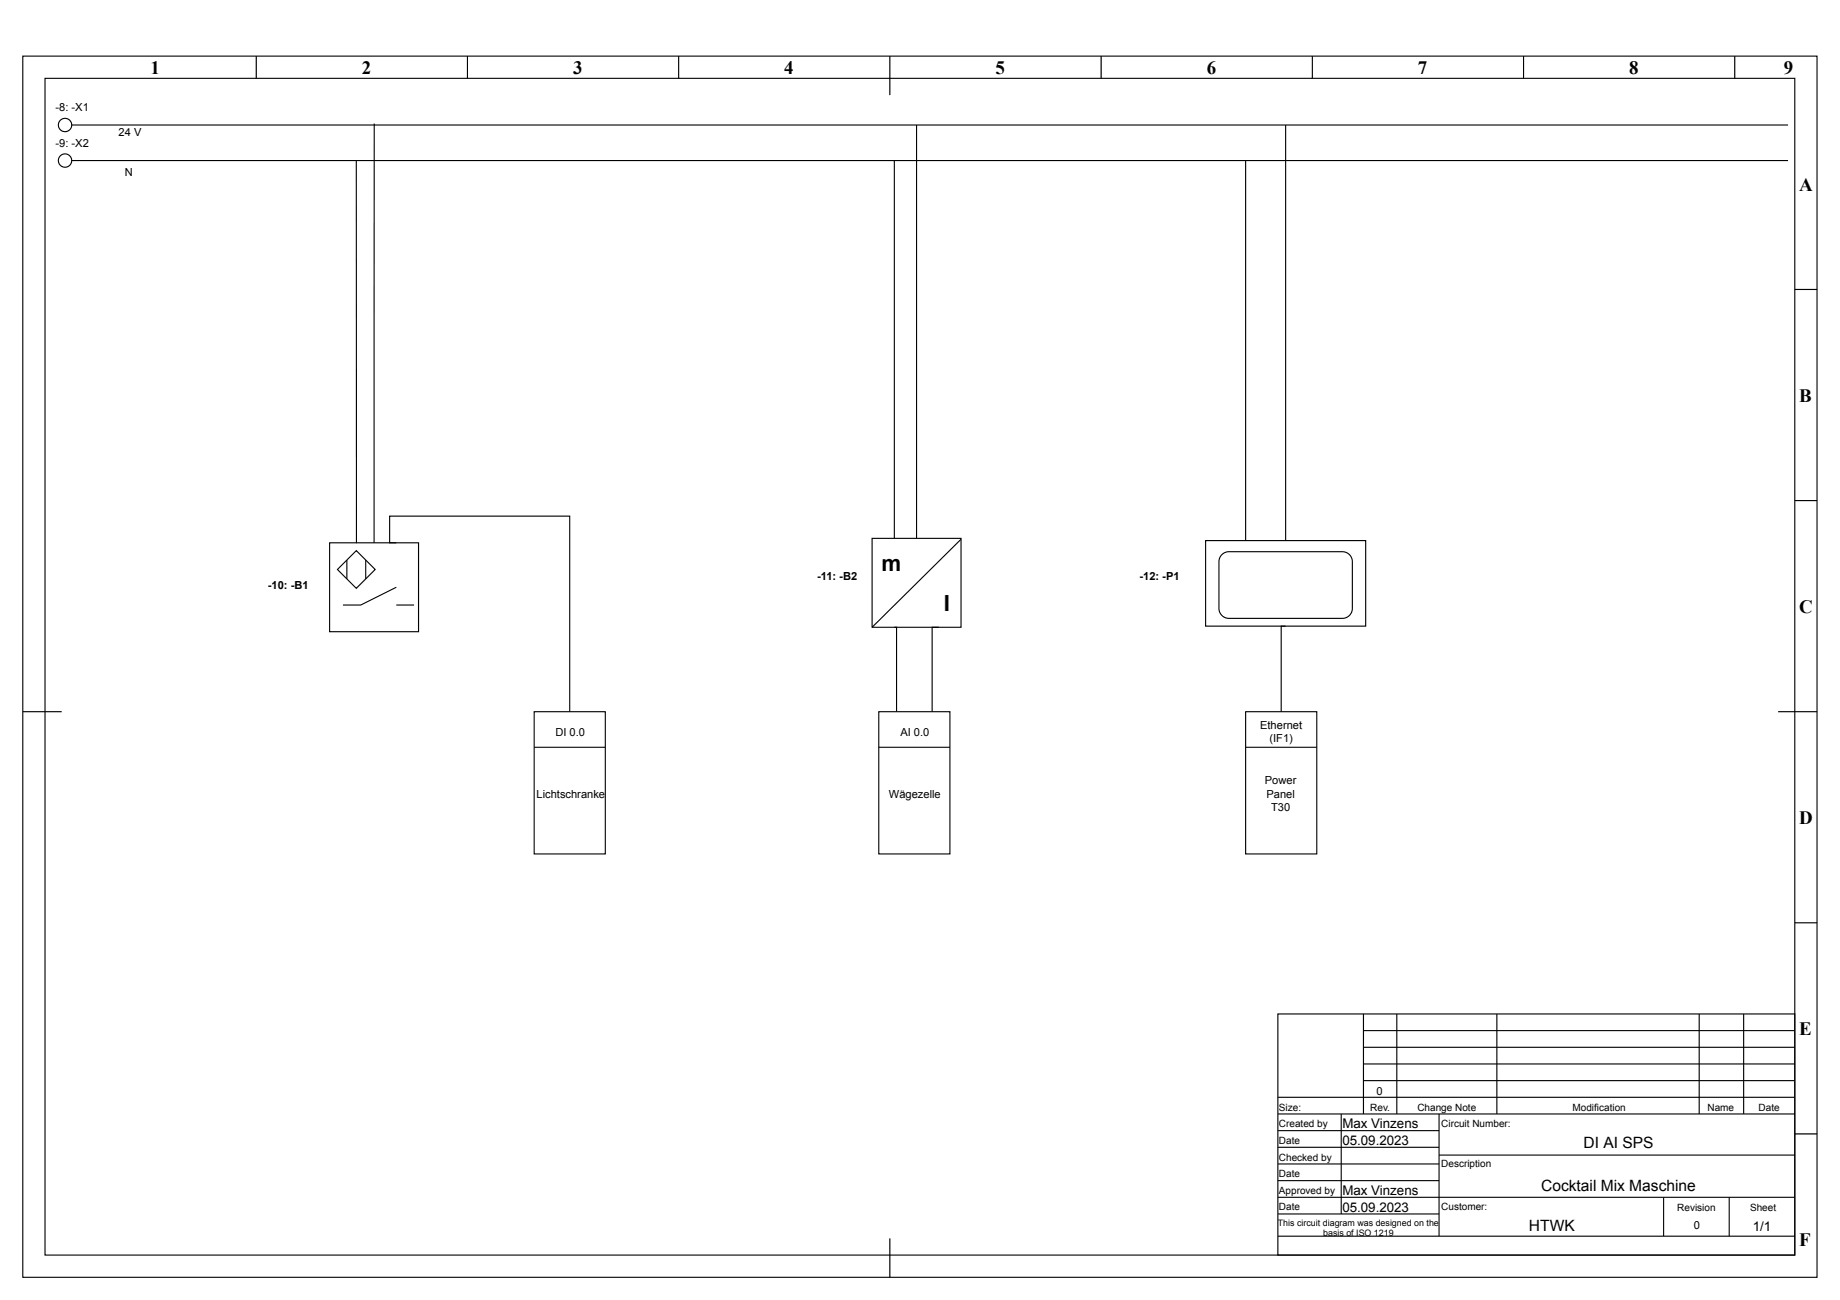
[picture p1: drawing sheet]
<svg xmlns="http://www.w3.org/2000/svg" width="420mm" height="297mm" viewBox="0 0 420 297" stroke-linecap="round" stroke-linejoin="round" font-family="sans-serif">
<g fill="none" stroke="#000" stroke-width=".25">
<path d="M5.2 12.8h409.8v279h-409.8zM10.3 17.9h399.6v268.8h-399.6zM58.5 12.8v5.1zM106.8 12.8v5.1zM155 12.8v5.1zM203.2 12.8v8.9zM251.5 12.8v5.1zM299.7 12.8v5.1zM347.9 12.8v5.1zM396.2 12.8v5.1zM16.4 28.6h391.9M16.4 36.7h391.9"/>
<path d="M81.4 36.7v87.4M85.5 28.2l-.1 95.8M204.2 36.7v86.3M209.3 28.6v94.4M284.5 36.7v86.8M293.6 28.6v94.9M409.9 66.1h5.1zM409.9 114.4h5.1zM75.3 124h20.3v20.3h-20.3zM79.2 128v4.3M81.4 125.8l4.3 4.3-4.3 4.3-4.3-4.3zM83.5 128v4.3"/>
<path d="M90.5 134.2l-8.1 4h-4.1M90.5 138.2h4.1M90.5 124h-1.5v-6.1h41.1v44.7M199.2 123h20.3v20.3h-20.3zM219.5 123.2l-20.3 20.1M275.3 123.5h36.6v19.6h-36.6zM279 126.7l.8-.5 .9-.2h25.9a2.28 2.28 0 0 1 2.2 2.3v10.7a2.28 2.28 0 0 1-2.2 2.3h-25.9a2.28 2.28 0 0 1-2.3-2.3v-10.8l.2-.9zM204.2 143.3h.5v19.3M214.4 143.3h-1.5v19.3M293.6 143.1h-1v19.5M5.2 162.6h8.9zM122 170.7h16.2"/>
<path d="M122 162.6h16.2v32.5h-16.2zM200.7 162.6h16.2v32.5h-16.2zM200.7 170.7h16.2M284.5 162.6h16.2v32.5h-16.2zM284.5 170.7h16.2M406.1 162.6h8.9zM409.9 210.8h5.1zM291.8 231.7h118.1v55h-118.1zM311.4 231.7v22.8M311.4 239.3h98.5M311.4 235.5h98.5M319 231.7v22.8"/>
<path d="M341.8 231.7v22.8M388 231.7v22.8M398.2 231.7v22.8M291.8 258.3h36.8M291.8 250.7h118.1M291.8 254.5h118.1M306.3 254.5v22.9M311.4 246.9h98.5M311.4 243.1h98.5M328.6 254.5v27.9M409.9 259.1h5.1zM291.8 277.4h36.8"/>
<path d="M291.8 273.5h118.1M291.8 269.7h36.8M291.8 265.9h36.8M291.8 262.1h36.8M328.6 263.9h81.3M379.9 273.5v8.9M394.9 273.5v8.9M203.2 282.9v8.9zM291.8 282.4h118.1"/>
<circle cx="14.9" cy="28.6" r="1.52"/>
<circle cx="14.9" cy="36.7" r="1.52"/>
</g>
<g fill="none" stroke="#000" stroke-width=".23">
<path d="M58.5 12.8v5.1M106.8 12.8v5.1M155 12.8v5.1M203.2 12.8v8.9M251.5 12.8v5.1M299.7 12.8v5.1M347.9 12.8v5.1M396.2 12.8v5.1M409.9 66.1h5.1M409.9 114.4h5.1M5.2 162.6h8.9M406.1 162.6h8.9"/>
<path d="M409.9 210.8h5.1M409.9 259.1h5.1M203.2 282.9v8.9"/>
</g>
<g font-size="5.1">
<text x="201.3" y="130.5">m</text>
<text x="215.5" y="139.6">I</text>
</g>
<g font-size="4.3">
<text x="34.4" y="16.9">1</text>
<text x="82.6" y="16.9">2</text>
<text x="130.9" y="16.9">3</text>
<text x="179.1" y="16.9">4</text>
<text x="227.3" y="16.9">5</text>
<text x="275.6" y="16.9">6</text>
<text x="323.8" y="16.9">7</text>
<text x="372" y="16.9">8</text>
<text x="407.3" y="16.9">9</text>
<text x="410.9" y="43.5">A</text>
<text x="410.9" y="91.8">B</text>
<text x="410.9" y="140">C</text>
<text x="410.9" y="188.2">D</text>
<text x="410.9" y="236.5">E</text>
<text x="410.9" y="284.7">F</text>
</g>
<g font-size="3.6">
<text x="361.6" y="262.4">DI AI SPS</text>
<text x="352" y="272">Cocktail Mix Maschine</text>
<text x="349.2" y="281.2">HTWK</text>
</g>
<g font-size="3">
<text x="306.6" y="257.8">Max Vinzens</text>
<text x="306.6" y="261.6">05.09.2023</text>
<text x="306.6" y="273">Max Vinzens</text>
<text x="306.6" y="276.8">05.09.2023</text>
<text x="400.3" y="281.2">1/1</text>
</g>
<g font-size="2.5">
<text x="12.7" y="25.4">-8: -X1</text>
<text x="12.7" y="33.5">-9: -X2</text>
<text x="27.1" y="31">24 V</text>
<text x="28.5" y="40.1">N</text>
<text x="61.2" y="134.6">-10: -B1</text>
<text x="186.6" y="132.5">-11: -B2</text>
<text x="260.2" y="132.5">-12: -P1</text>
<text x="287.8" y="166.5">Ethernet</text>
<text x="126.8" y="168.1">DI 0.0</text>
<text x="205.6" y="168.1">AI 0.0</text>
<text x="289.9" y="169.6">(IF1)</text>
<text x="288.9" y="179.2">Power</text>
<text x="122.5" y="182.3">Lichtschranke</text>
<text x="203" y="182.3">Wägezelle</text>
<text x="289.2" y="182.3">Panel</text>
<text x="290.3" y="185.3">T30</text>
<text x="314.3" y="250.1">0</text>
<text x="386.8" y="280.8">0</text>
</g>
<g font-size="2.3">
<text x="292.1" y="257.6">Created by</text>
<text x="292.1" y="253.7">Size:</text>
<text x="312.9" y="253.7">Rev.</text>
<text x="323.7" y="253.7">Change Note</text>
<text x="329.1" y="257.6">Circuit Number:</text>
<text x="359.1" y="253.7">Modification</text>
<text x="389.9" y="253.7">Name</text>
<text x="401.6" y="253.7">Date</text>
<text x="292.1" y="261.4">Date</text>
<text x="292.1" y="265.2">Checked by</text>
<text x="292.1" y="269">Date</text>
<text x="329.1" y="266.7">Description</text>
<text x="292.1" y="272.8">Approved by</text>
<text x="292.1" y="276.3">Date</text>
<text x="329.1" y="276.3">Customer:</text>
<text x="383" y="276.6">Revision</text>
<text x="399.7" y="276.6">Sheet</text>
</g>
<g font-size="2">
<text x="291.8" y="280.1">This circuit diagram was designed on the</text>
<text x="302.2" y="282.4">basis of ISO 1219</text>
</g>
</svg>
